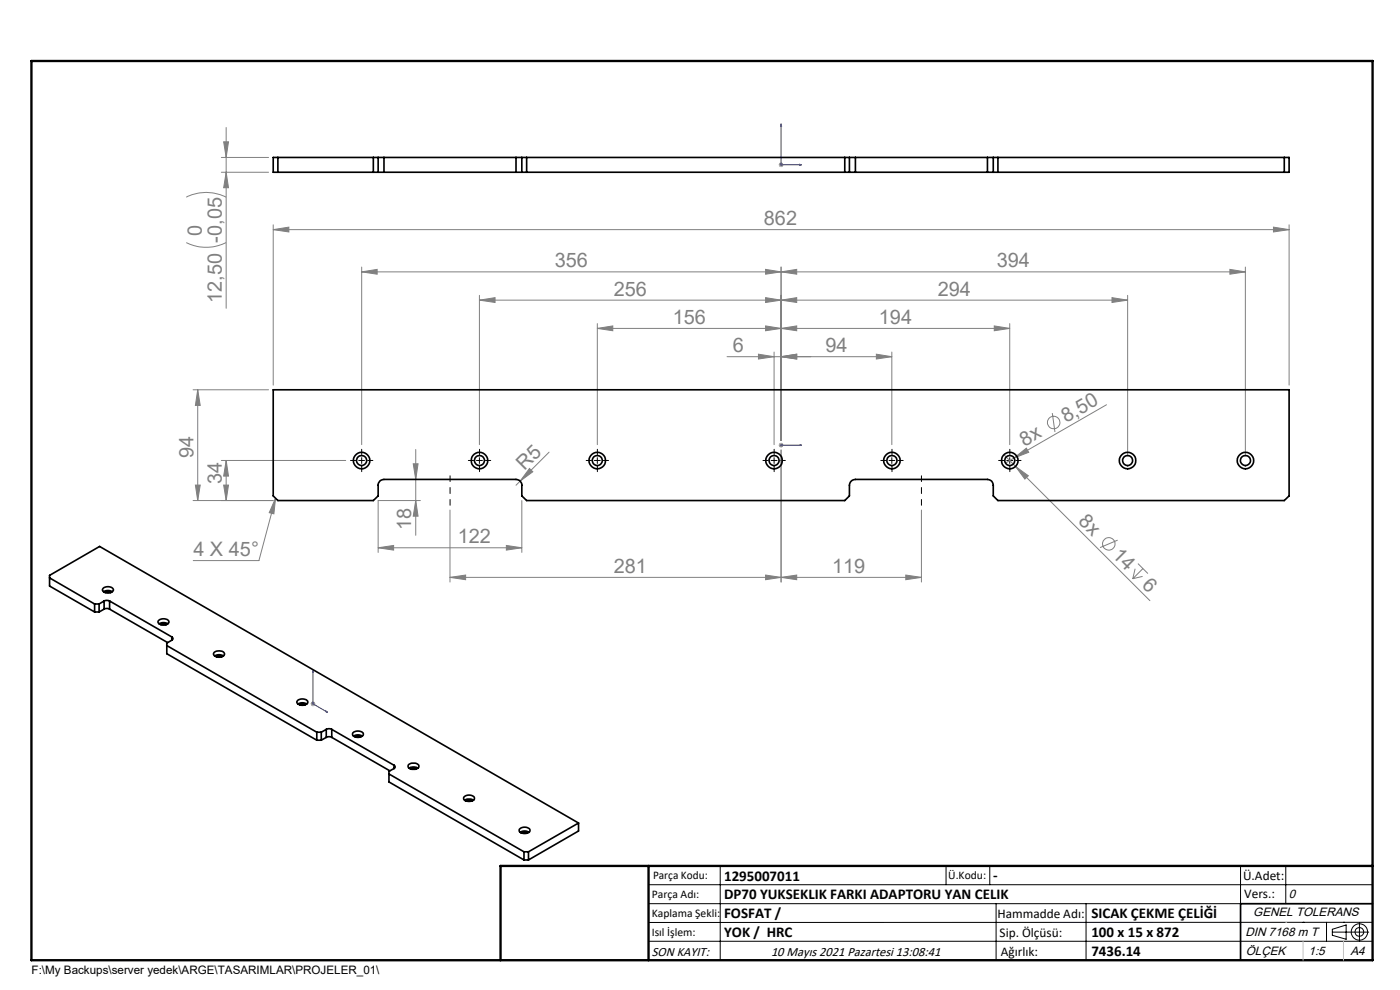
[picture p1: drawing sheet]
<svg xmlns="http://www.w3.org/2000/svg" width="297mm" height="210mm" viewBox="0 0 297 210" stroke-linecap="round" stroke-linejoin="round" font-family="sans-serif">
<g fill="none" stroke="#808080" stroke-width=".21">
<path d="M47 36.5h10M47 33.4h10M47.4 30.1h1.1l-.5 3.3zM48 36.5l.5 3.3h-1.1zM48 27v38.4M165.2 35h1M165.3 34.6l.8 .7M165.7 34.5v.9M166.1 34.6l-.8 .7M39.5 51.5a9.6 9.6 0 0 0 8.5 0M39.5 41.8a9.3 9.3 0 0 1 8.5 0M58 48.7l3.3-.5v1z"/>
<path d="M58 47.7v34M58 48.7h215.5M76.7 57.7l3.3-.6v1.1zM76.7 56.6v37.7M162.4 57.1l3.3 .6-3.3 .5zM165.7 57.7l3.3-.6v1.1zM165.7 56.6v36.8M260.9 57.1l3.3 .6-3.3 .5zM264.2 57.7h-187.5M264.2 56.6v40.1M270.2 48.2l3.3 .5-3.3 .5zM273.5 47.7v34"/>
<path d="M101.7 63.7l3.3-.6v1.1zM101.7 62.6v31.7M126.7 69.7l3.3-.6v1.1zM126.7 68.6v25.7M160.9 75.1l3.3 .6-3.3 .5zM162.4 69.1l3.3 .6-3.3 .5zM162.4 63.1l3.3 .6-3.3 .5zM164.2 74.7v19.6M165.7 75.7l3.3-.6v1.1zM165.7 69.7l3.3-.6v1.1zM165.7 63.7l3.3-.6v1.1zM185.9 75.1l3.3 .6-3.3 .5z"/>
<path d="M189.2 75.7h-35M189.2 74.7v19.6M210.9 69.1l3.3 .6-3.3 .5zM214.2 69.7h-87.5M214.2 68.6v25.7M235.9 63.1l3.3 .6-3.3 .5zM239.2 63.7h-137.5M239.2 62.6v34.1M41 82.7h16M41.9 82.7v23.5M41.9 82.7l.6 3.3h-1zM47 97.7h26.3"/>
<path d="M48 97.7l.5 3.3h-1.1zM48 97.7v8.5M87.7 98.4h1l-.5 3.3zM88.2 95.3v18.3M112.3 99.4l.7 .7-2.7 2zM116.5 95.9l-7 7M165.2 94.4h1M165.3 94.1l.8 .7M165.7 95.5v28M165.7 93.9v1.1M166.1 94.1l-.8 .7M213 96.4l2.4 2.5"/>
<path d="M215.1 97.1l2.6-2 .5 .8zM215.1 97.1l-1.8 1.1M215.4 98.9l2.8 2-.8 .7zM215.4 98.9l28.5 28.5M223.2 87.6l.6 4M234.7 85.9l-19.6 11.2M41 106.2h17M41.5 102.9h1l-.6 3.3zM47.4 102.9h1.1l-.5 3.3zM58.5 105.7l-.4 3.3-1-.2zM58.5 105.7l-3.6 13.2h-13.9M80.2 116.2l3.3-.5v1z"/>
<path d="M80.2 116.2h30.5M88.2 106.2l.5 3.3h-1zM89.2 106.2h-9v11M95.5 108.2v15.3M107.4 115.7l3.3 .5-3.3 .5zM110.7 106.2v11M195.5 108.2v15.3M237.1 114.6l-3.7 1.6M241.4 119.5l2.1 2.2M95.5 122.5l3.3-.5v1zM95.5 122.5h100M162.4 122l3.3 .5-3.3 .5z"/>
<path d="M165.7 122.5l3.3-.5v1zM192.2 122l3.3 .5-3.3 .5zM240.8 120.6l-.5 2.2M242.4 122.3l-2.1 .5M242.5 120.6l-2.2 2.2M65.9 149.3h1M66 148.9l.7 .7M66.4 148.8v1M66.7 148.9l-.7 .7"/>
<circle cx="223.5" cy="89.6" r="1.32"/>
<circle cx="235.2" cy="115.4" r="1.33"/>
</g>
<g fill="none" stroke="#000" stroke-width=".21">
<path d="M76.1 97.7h1.2M76.7 97.1v1.2M101.1 97.7h1.2M101.7 97.1v1.2M126.1 97.7h1.3M126.7 97.1v1.2M163.6 97.7h1.3M164.2 97.1v1.2M188.6 97.7h1.2M189.2 97.1v1.2M213.6 97.7h1.2M214.2 97.1v1.2"/>
<path d="M137.6 187.7h153.6M137.6 191.7h153.6M137.6 199.7h153.6M152.8 183.7v20M200.7 183.7v4M210 183.7v4M211.3 191.7v12M230.4 191.7v12M263.2 183.7v20M272.8 183.7v8M276.4 195.6h.1M281.4 195.6v4.1"/>
<path d="M282.6 197.7h7.8M282.6 197.1l3-.9v3l-3-.8zM285 195.6h.1M288.4 195.8v3.8M291.2 195.6l-153.6 .1"/>
<circle cx="288.4" cy="197.7" r="1.74"/>
<circle cx="288.4" cy="197.7" r=".93"/>
</g>
<path d="M165.7 26.3l.1 .4h-.2zM165.7 26.3v8.7h4.3M169.6 34.8l.4 .2-.4 .1zM165.6 94.4h.2zM165.7 94.4h.1M165.7 94.4h4.3M170 94.4h-.4h.4M66.4 142.2l.1 .4-.2-.1zM66.4 142.2v7.1l3.1 1.8M69.1 150.8l.4 .3-.4-.1z" fill="none" stroke="#00f" stroke-width=".21"/>
<path d="M95.5 100.9v6.3M195.5 100.9v6.3" fill="none" stroke="#000" stroke-width=".21" stroke-dasharray="15.2 1.3 1.3 1.3" stroke-dashoffset="14"/>
<g fill="none" stroke="#000" stroke-width=".21" stroke-dasharray="15.2 1.3 1.3 1.3">
<path d="M75.5 97.7h-1.1M76.7 96.4v-1.1M76.7 98.9v1.2M78 97.7h1.1M100.5 97.7h-1.1M101.7 96.4v-1.1M101.7 98.9v1.2M103 97.7h1.1M125.5 97.7h-1.1M126.7 96.4v-1.1M126.7 98.9v1.2M128 97.7h1.1"/>
<path d="M163 97.7h-1.1M164.2 96.4v-1.1M164.2 98.9v1.2M165.5 97.7h1.1M188 97.7h-1.1M189.2 96.4v-1.1M189.2 98.9v1.2M190.5 97.7h1.1M213 97.7h-1.1M214.2 96.4v-1.1M214.2 98.9v1.2M215.5 97.7h1.1"/>
</g>
<path d="M106.2 203.7h185" fill="none" stroke="#000" stroke-width=".25"/>
<path d="M291.2 191.7h-28v12" fill="none" stroke="#000" stroke-width=".35"/>
<path d="M6.7 12.9h284.5v190.8h-284.5zM137.6 183.7v20M291.2 183.7h-185v20" fill="none" stroke="#000" stroke-width=".5"/>
<path d="M272.8 195.6h.1M276.4 199.7v4M285 199.7v4" fill="none" stroke="#c0c0c0" stroke-width=".21"/>
<g fill="#00f">
<path d="M169.6 94.4h.4zM165.6 94.4h.2z"/>
<path d="M169.6 34.8l.4 .2-.4 .1zM165.7 26.3l.1 .4h-.2z"/>
<path d="M69.1 150.8l.4 .3-.4-.1zM66.4 142.2l.1 .4-.2-.1z"/>
</g>
<g fill="#808080">
<path d="M215.1 97.1l2.6-2 .5 .8z"/>
<path d="M112.3 99.4l.7 .7-2.7 2z"/>
<path d="M215.4 98.9l2.8 2-.8 .7z"/>
<path d="M107.4 115.7l3.3 .5-3.3 .5zM80.2 116.2l3.3-.5v1zM165.7 75.7l3.3-.6v1.1zM160.9 75.1l3.3 .6-3.3 .5zM162.4 69.1l3.3 .6-3.3 .5zM126.7 69.7l3.3-.6v1.1zM162.4 63.1l3.3 .6-3.3 .5zM101.7 63.7l3.3-.6v1.1zM162.4 57.1l3.3 .6-3.3 .5zM76.7 57.7l3.3-.6v1.1zM192.2 122l3.3 .5-3.3 .5zM165.7 122.5l3.3-.5v1z"/>
<path d="M58.5 105.7l-.4 3.3-1-.2zM165.7 75.7l3.3-.6v1.1zM185.9 75.1l3.3 .6-3.3 .5zM165.7 69.7l3.3-.6v1.1zM210.9 69.1l3.3 .6-3.3 .5zM165.7 63.7l3.3-.6v1.1zM235.9 63.1l3.3 .6-3.3 .5zM165.7 57.7l3.3-.6v1.1zM260.9 57.1l3.3 .6-3.3 .5zM95.5 122.5l3.3-.5v1zM162.4 122l3.3 .5-3.3 .5z"/>
<path d="M270.2 48.2l3.3 .5-3.3 .5zM58 48.7l3.3-.5v1z"/>
<path d="M48 36.5l.5 3.3h-1.1zM47.4 30.1h1.1l-.5 3.3z"/>
<path d="M47.4 102.9h1.1l-.5 3.3zM48 97.7l.5 3.3h-1.1z"/>
<path d="M41.9 82.7l.6 3.3h-1zM41.5 102.9h1l-.6 3.3zM87.7 98.4h1l-.5 3.3zM88.2 106.2l.5 3.3h-1z"/>
</g>
<g fill="none" stroke="#000" stroke-width=".35">
<path d="M58.9 33.4v3.1M79.2 33.4v3.1M80.2 36.5h1.3M80.2 33.4h1.3M80.2 33.4v3.1M80.2 33.4h-22.2v3.1h22.2M81.5 36.5h28M81.5 33.4h28M81.5 33.4v3.1M109.5 36.5h1.2M109.5 33.4h1.2M109.5 33.4v3.1"/>
<path d="M110.7 33.4v3.1M110.7 36.5h69.5M110.7 33.4h69.5M111.7 33.4v3.1M179.2 33.4v3.1M180.2 36.5h1.3M180.2 33.4h1.3M180.2 33.4v3.1M181.5 36.5h28M181.5 33.4h28M181.5 33.4v3.1M209.5 36.5h1.2"/>
<path d="M209.5 33.4h1.2M209.5 33.4v3.1M210.7 33.4v3.1M210.7 33.4h62.8v3.1h-62.8M211.7 33.4v3.1M272.5 33.4v3.1M58 82.7h215.5v22.5l-1 1h-60.8l-1-1v-2.3a1.21 1.21 0 0 0-1.2-1.2h-28a1.26 1.26 0 0 0-1.3 1.2v2.3l-1 1h-67.5l-1-1v-2.3a1.21 1.21 0 0 0-1.2-1.2h-28a1.21 1.21 0 0 0-1.3 1.2v2.3l-1 1h-20.3l-.9-1zM10.5 122.6l9.6 5.5M20.1 128.1h.9M20.1 129.8l-9.6-5.5v-2.2l10.6-6.2 101.6 58.7M20.1 128.1v1.7M20.1 129.8h.9"/>
<path d="M21 128.1v1.7M21.9 124.8a1.36 1.36 0 0 1 2.2 .4 1.34 1.34 0 0 1-2.4-.1zM22 125.5a1.79 1.79 0 0 1 1.8 0M22.1 127.5l.5-.2 .6 .2M22.1 129.2l.4-.1 .7 .1M22.1 127.5l-1.1 .6M22.1 127.5v1.7M22.1 129.2l-1.1 .6M22.3 125.7a1.05 1.05 0 0 1 1.2 0M23.2 127.5l13.2 7.6M23.2 127.5v1.7M23.2 129.2l12.4 7.1"/>
<path d="M33.7 131.6a1.36 1.36 0 0 1 2.1 .4 1.34 1.34 0 0 1-2.3-.1zM33.8 132.3a1.79 1.79 0 0 1 1.8 0M34.1 132.5a1.05 1.05 0 0 1 1.2 0M35.4 136.9l31.8 18.4M36.4 135.1a.38 .38 0 0 1 .3 .4 .38 .38 0 0 1-.3 .3M36.4 135.8l-1 .6v2.3l31.8 18.3M36.4 135.1v.7M45.5 138.4a1.59 1.59 0 0 1 2.1 .2 1.32 1.32 0 0 1-2.2 .4l-.1-.4zM45.5 139.1a1.87 1.87 0 0 1 1.9 0M45.9 139.3a1.05 1.05 0 0 1 1.2 0M63.1 148.6a1.51 1.51 0 0 1 2.2 .3 1.26 1.26 0 0 1-2 .5l-.3-.4zM63.2 149.3a1.87 1.87 0 0 1 1.9 0"/>
<path d="M63.6 149.5a1.05 1.05 0 0 1 1.1 0M67.2 155.3h1M67.2 155.3v1.7M67.2 157h1M68.2 155.3v1.7M69.2 154.7l.4-.1 .8 .1M69.2 156.4l.4-.1 .8 .1M69.2 154.7l-1 .6M69.2 154.7v1.7M69.2 156.4l-1 .6M70.4 154.7l13.2 7.6M70.4 154.7v1.7"/>
<path d="M70.4 156.4l12.3 7.1M74.8 155.5a1.49 1.49 0 0 1 2.3 .2 1.26 1.26 0 0 1-2 .5l-.3-.2zM75 156.1a1.87 1.87 0 0 1 1.9 0M75.4 156.3l.6-.2 .5 .2M82.5 164.2l28.7 16.5M83.6 162.3a.37 .37 0 0 1 .2 .4 .37 .37 0 0 1-.2 .3M83.6 163l-1.1 .6v2.3l28.7 16.5M83.6 162.3v.7M86.7 162.2a1.59 1.59 0 0 1 2.2 .2 1.2 1.2 0 0 1-1.8 .7l-.5-.3zM86.8 162.9a1.87 1.87 0 0 1 1.9 0M87.1 163.1l.4-.2 .8 .2M98.4 169.1a1.46 1.46 0 0 1 2.2 .2 1.2 1.2 0 0 1-1.7 .6l-.5-.3z"/>
<path d="M98.6 169.7a1.87 1.87 0 0 1 1.8 0M98.9 169.9l.4-.2 .8 .2M110.3 175.8a1.47 1.47 0 0 1 2.1 .3 1.03 1.03 0 0 1-1.5 .7 .6 .6 0 0 1-.7-.3 .6 .6 0 0 1 .1-.7zM110.3 176.6a1.67 1.67 0 0 1 1.9 0M110.7 176.7a1.05 1.05 0 0 1 1.2 0M122.7 174.6l-10.6 6.1M122.7 174.6v1.7l-10.6 6.1M111.2 180.7h.9M111.2 182.4h.9M111.2 180.7v1.7M112.1 180.7v1.7"/>
<circle cx="76.7" cy="97.7" r="1.08"/>
<circle cx="76.7" cy="97.7" r="1.74"/>
<circle cx="101.7" cy="97.7" r="1.07"/>
<circle cx="101.7" cy="97.7" r="1.75"/>
<circle cx="126.7" cy="97.7" r="1.07"/>
<circle cx="126.7" cy="97.7" r="1.75"/>
<circle cx="164.2" cy="97.7" r="1.07"/>
<circle cx="164.2" cy="97.7" r="1.75"/>
<circle cx="189.2" cy="97.7" r="1.08"/>
<circle cx="189.2" cy="97.7" r="1.74"/>
<circle cx="214.2" cy="97.7" r="1.07"/>
<circle cx="214.2" cy="97.7" r="1.75"/>
<circle cx="239.2" cy="97.7" r="1.07"/>
<circle cx="239.2" cy="97.7" r="1.75"/>
<circle cx="264.2" cy="97.7" r="1.08"/>
<circle cx="264.2" cy="97.7" r="1.74"/>
</g>
<g font-size="4.2" fill="#808080">
<text x="162" y="47.7">862</text>
<text x="42.8" y="50" transform="rotate(-90 42.8 50)">0</text>
<text x="117.7" y="56.7">356</text>
<text x="211.5" y="56.7">394</text>
<text x="47" y="64.2" transform="rotate(-90 47 64.2)">12,50 -0,05</text>
<text x="130.2" y="62.7">256</text>
<text x="199" y="62.7">294</text>
<text x="142.7" y="68.7">156</text>
<text x="186.5" y="68.7">194</text>
<text x="155.4" y="74.7">6</text>
<text x="175.1" y="74.7">94</text>
<text x="226.1" y="89.7" transform="rotate(-30 226.1 89.7)">8,50</text>
<text x="217.4" y="94.8" transform="rotate(-30 217.4 94.8)">8x</text>
<text x="41" y="97.1" transform="rotate(-90 41 97.1)">94</text>
<text x="111.3" y="100" transform="rotate(-45 111.3 100)">R5</text>
<text x="47" y="102.7" transform="rotate(-90 47 102.7)">34</text>
<text x="87.2" y="112.3" transform="rotate(-90 87.2 112.3)">18</text>
<text x="228.6" y="110.7" transform="rotate(45 228.6 110.7)">8x</text>
<text x="41" y="117.9">4 X 45°</text>
<text x="97.1" y="115.2">122</text>
<text x="235.8" y="117.9" transform="rotate(45 235.8 117.9)">14</text>
<text x="130.2" y="121.5">281</text>
<text x="176.5" y="121.5">119</text>
<text x="242.1" y="124.2" transform="rotate(45 242.1 124.2)">6</text>
</g>
<g font-size="3.2">
<text x="153.6" y="186.8">1295007011</text>
<text x="153.6" y="190.8">DP70 YUKSEKLIK FARKI ADAPTORU YAN CELIK</text>
<text x="210.7" y="186.6">-</text>
<text x="153.6" y="194.8">FOSFAT /</text>
<text x="231.5" y="194.8">SICAK ÇEKME ÇELİĞİ</text>
<text x="153.6" y="198.8">YOK / HRC</text>
<text x="231.5" y="198.7">100 x 15 x 872</text>
<text x="231.5" y="202.8">7436.14</text>
</g>
<g font-size="2.8">
<text x="263.7" y="186.7">Ü.Adet:</text>
<text x="263.9" y="190.5">Vers.:</text>
<text x="211.6" y="194.8">Hammadde Adı:</text>
<text x="138.3" y="202.8">SON KAYIT:</text>
<text x="163.6" y="202.8">10 Mayıs 2021 Pazartesi 13:08:41</text>
<text x="212.1" y="198.7">Sip. Ölçüsü:</text>
<text x="212.3" y="202.7">Ağırlık:</text>
</g>
<g font-size="2.6">
<text x="273.4" y="190.4">0</text>
<text x="265.9" y="194.4">GENEL TOLERANS</text>
<text x="264.2" y="198.5">DIN 7168 m T</text>
<text x="264.3" y="202.6">ÖLÇEK</text>
<text x="277.6" y="202.6">1:5</text>
<text x="286.5" y="202.6">A4</text>
</g>
<g font-size="2.5">
<text x="138.3" y="190.5">Parça Adı:</text>
<text x="138.5" y="186.5">Parça Kodu:</text>
<text x="201.2" y="186.5">Ü.Kodu:</text>
<text x="138.3" y="194.5">Kaplama Şekli:</text>
<text x="138.3" y="198.6">Isıl İşlem:</text>
<text x="6.7" y="206.7">F:\My Backups\server yedek\ARGE\TASARIMLAR\PROJELER_01\</text>
</g>
</svg>
